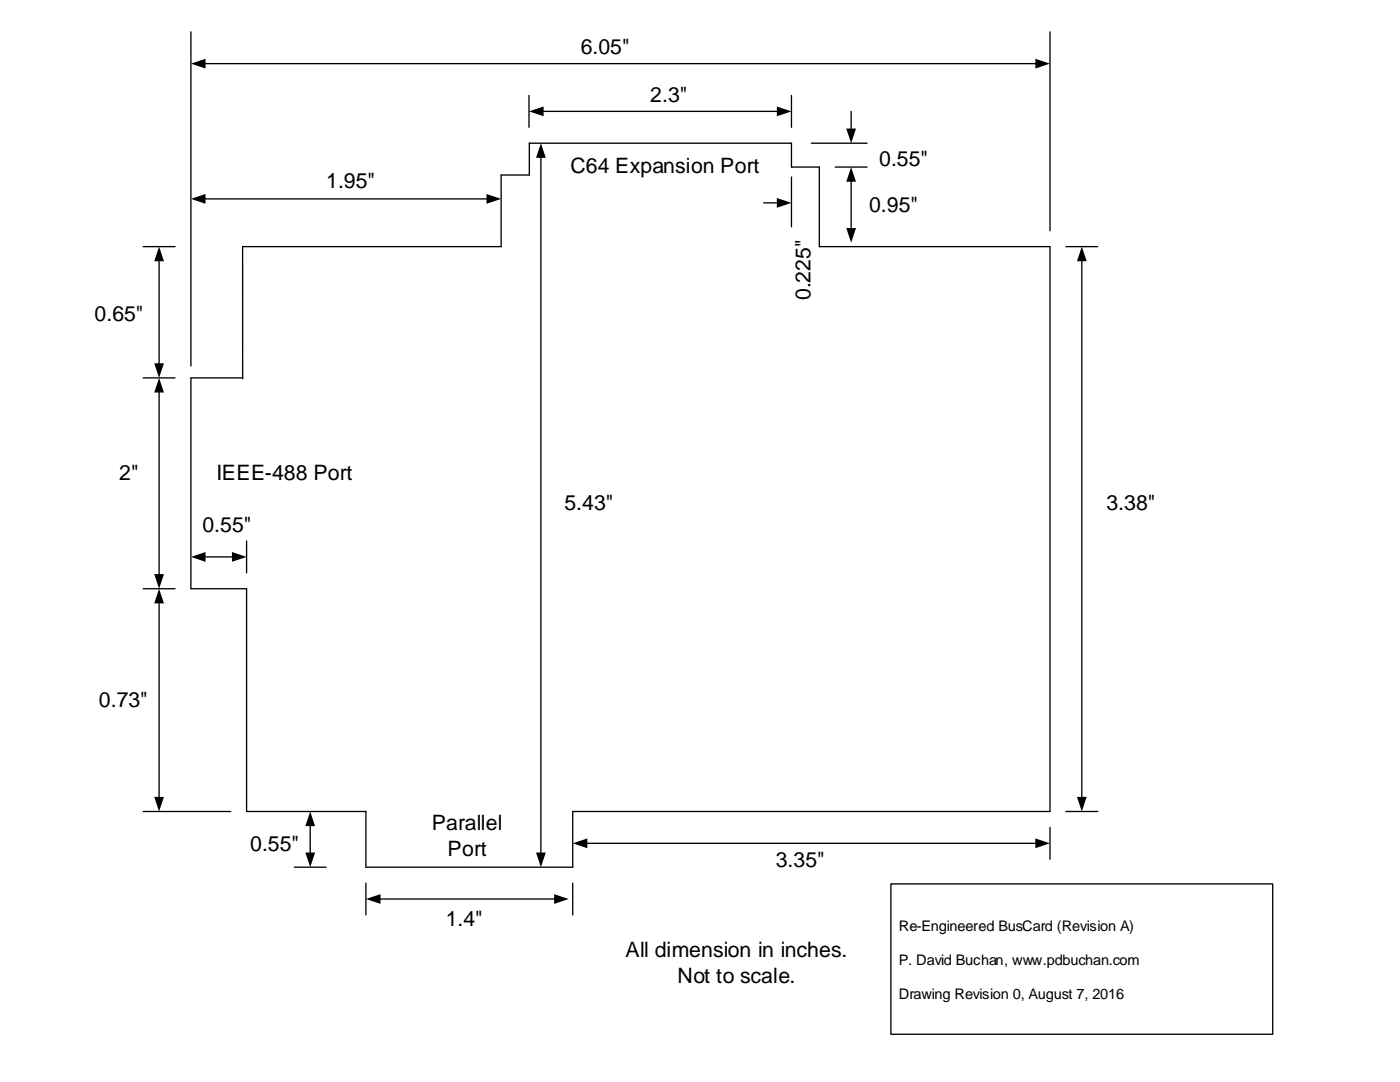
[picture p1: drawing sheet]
<svg xmlns="http://www.w3.org/2000/svg" width="279mm" height="216mm" viewBox="0 0 279 216" stroke-linecap="round" stroke-linejoin="round" font-family="sans-serif">
<path d="M158 28.6h-52.4v6.3h-5.6v14.3h-51.6v26.3v-.1h-10.3v42.1h11.1M158 33.3h5.5v15.9h46v112.7h-95.2v11.1h-41.3v-11.1h-23.8" fill="none" stroke="#000" stroke-width=".26"/>
<path d="M177.8 176.4h76.2v30h-76.2z" fill-rule="evenodd" fill="#fff"/>
<g fill="none" stroke="#000" stroke-width=".26">
<path d="M38.1 6.3v66.7M40.8 12.7h166.1M105.6 19v6.4M158 19v6.4M209.5 6.3v39.7M40.8 39.7h56.5M107.9 31.3v139.1M108.2 22.2h47.1M158 28.6v4.7M158 35.3v9.9M161.9 28.6h11.1M166.7 33.3h6.3"/>
<path d="M169.9 22.2v3.7M169.9 36v9.7M28.6 49.2h6.3M31.7 51.9v20.8M152.4 40.5h2.9M212.7 49.2h6.4M215.9 51.9v107.3M28.6 75.4h6.3M31.7 78.1v36.7M28.6 117.5h6.3M40.8 111.1h5.7M49.2 107.9v6.4"/>
<path d="M49.2 117.5v44.4M31.7 120.2v39M28.6 161.9h17.4M58.7 173h6.4M61.9 164.6v5.8M73 176.2v6.4M75.7 179.4h35.1M114.3 176.2v6.4M117 168.3h89.9M177.8 176.4h76.2v30h-76.2zM209.5 165.1v6.3M212.7 161.9h6.4"/>
</g>
<g fill="#000">
<path d="M38.1 12.7l2.9-1v2zM206.6 11.7l2.9 1-2.9 1zM97.1 38.7l2.9 1-2.9 1zM107.9 28.6l1 2.9h-1.9zM105.6 22.2l2.9-.9v1.9zM155 21.3l3 .9-3 1zM155 39.5l3 1-3 1zM169.9 33.3l.9 3h-1.9zM168.9 25.7h1.9l-.9 2.9zM31.7 49.2l1 2.9h-1.9zM38.1 39.7l2.9-1v2zM168.9 45.5h1.9l-.9 2.9z"/>
<path d="M215.9 49.2l1 2.9h-2zM31.7 75.4l1 2.9h-1.9zM30.8 72.5h1.9l-1 2.9zM30.8 114.6h1.9l-1 2.9zM38.1 111.1l2.9-.9v1.9zM46.3 110.2l2.9 .9-2.9 1zM31.7 117.5l1 2.9h-1.9zM30.8 159h1.9l-1 2.9zM214.9 159h2l-1 2.9zM61.9 161.9l1 2.9h-2zM60.9 170.1h2l-1 2.9zM107 170.1h1.9l-1 2.9z"/>
<path d="M110.6 178.4l2.9 1-2.9 1zM114.3 168.3l2.9-1v1.9zM206.6 167.3l2.9 1-2.9 .9zM73 179.4l2.9-1v2z"/>
</g>
<g font-size="4.2">
<text x="115.9" y="10.8">6.05&quot;</text>
<text x="129.8" y="20.3">2.3&quot;</text>
<text x="113.8" y="34.4">C64 Expansion Port</text>
<text x="175.5" y="33.1">0.55&quot;</text>
<text x="65.1" y="37.6">1.95&quot;</text>
<text x="173.4" y="42.2">0.95&quot;</text>
<text x="161.8" y="59.9" transform="rotate(-90 161.8 59.9)">0.225&quot;</text>
<text x="18.9" y="64.1">0.65&quot;</text>
<text x="23.8" y="95.8">2&quot;</text>
<text x="43.2" y="95.8">IEEE-488 Port</text>
<text x="112.6" y="101.7">5.43&quot;</text>
<text x="220.8" y="101.7">3.38&quot;</text>
<text x="40.4" y="106.2">0.55&quot;</text>
<text x="19.8" y="141.1">0.73&quot;</text>
<text x="86.2" y="165.6">Parallel</text>
<text x="49.9" y="169.7">0.55&quot;</text>
<text x="89.3" y="170.7">Port</text>
<text x="154.8" y="172.9">3.35&quot;</text>
<text x="89" y="184.9">1.4&quot;</text>
<text x="124.8" y="191">All dimension in inches.</text>
<text x="135.2" y="196.1">Not to scale.</text>
</g>
<g font-size="2.9">
<text x="179.4" y="185.7">Re-Engineered BusCard (Revision A)</text>
<text x="179.4" y="192.5">P. David Buchan, www.pdbuchan.com</text>
<text x="179.4" y="199.2">Drawing Revision 0, August 7, 2016</text>
</g>
</svg>
